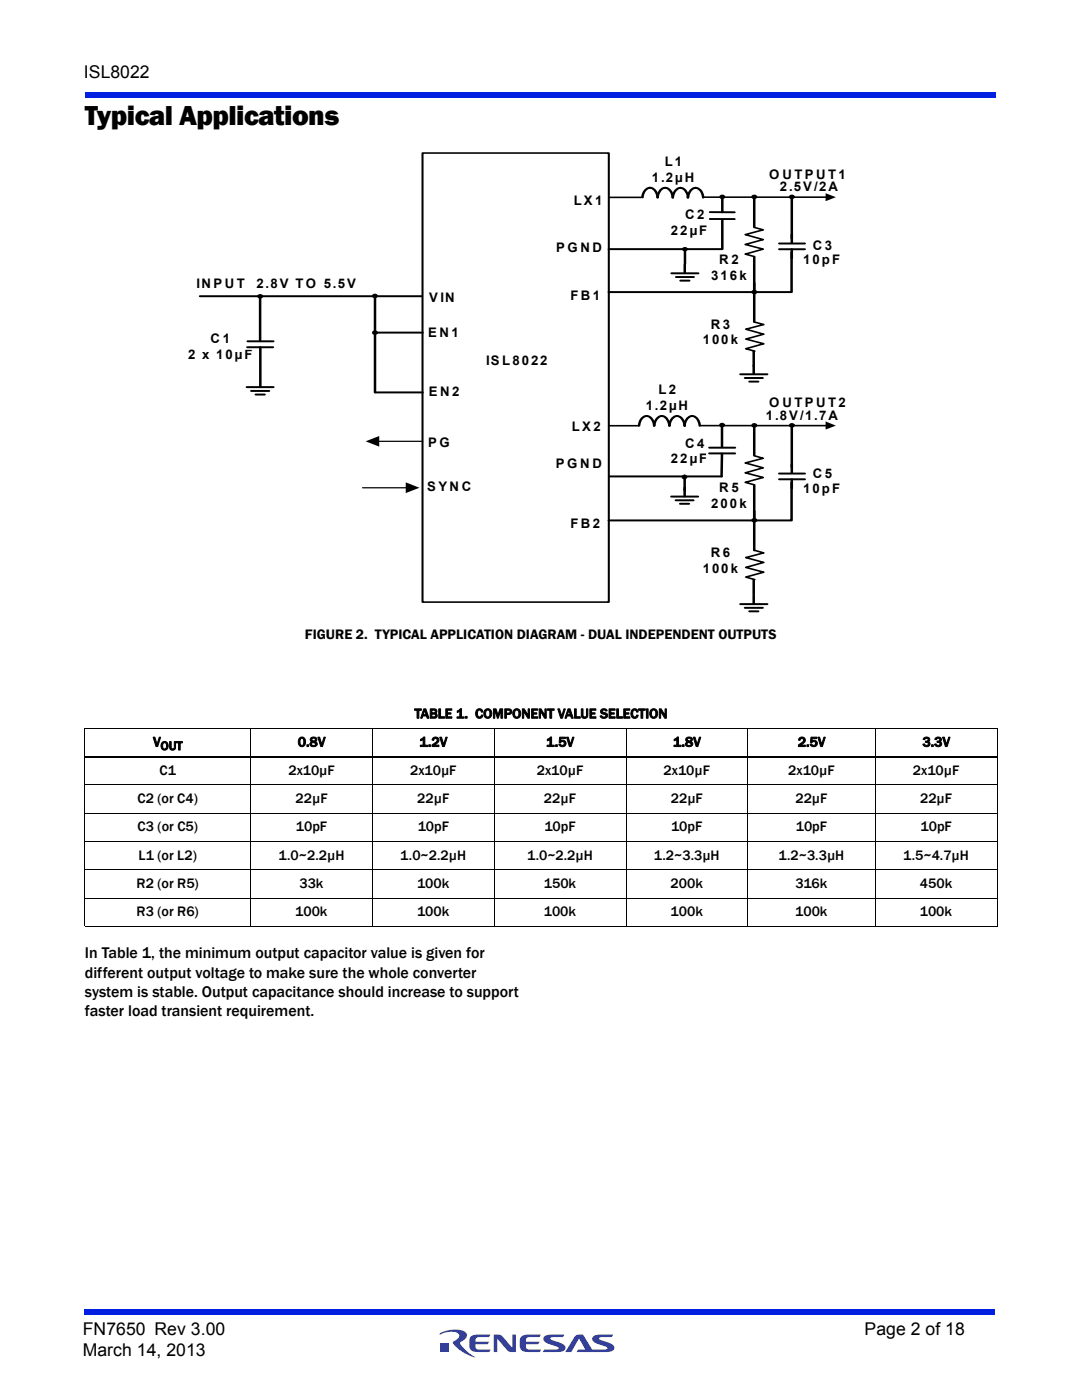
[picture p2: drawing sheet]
<svg xmlns="http://www.w3.org/2000/svg" width="216mm" height="279mm" viewBox="0 0 216 279" stroke-linecap="round" stroke-linejoin="round" font-family="sans-serif">
<g fill="#333f99">
<path d="M98.5 266.3h.7a1.2 1.2 0 0 1 1.1 .5l1.9 2.2v-2.7h.7v3.5h-.7a1.04 1.04 0 0 1-1-.4l-2-2.2v2.6h-.7z"/>
<path d="M93.9 266.8l.8-.4 3.2-.1-.3 .5-2.3 .1a.7 .7 0 0 0-.4 .9h2.7l-.4 .5h-2.3v.4l.2 .5 .2 .1h2.6l-.3 .5h-2.3a1.36 1.36 0 0 1-1.7-1.2l.1-1.5z"/>
<path d="M104 266.8l.8-.4 3.1-.1-.3 .5-2.3 .1a.7 .7 0 0 0-.3 .9h2.7l-.4 .5h-2.3v.4l.1 .5 .3 .1h2.6l-.3 .5h-2.3a1.36 1.36 0 0 1-1.7-1.2l.1-1.5z"/>
<path d="M108.6 266.7l.8-.3 3.2-.1-.3 .5-2.5 .2v.3l.6 .2a3.4 3.4 0 0 1 2.4 1.3 .85 .85 0 0 1-1 1h-3.5l.4-.5h2.1l.6-.1v-.3l-.6-.2a3.4 3.4 0 0 1-2.4-1.3l.1-.5z"/>
<path d="M114.8 266.6a1.8 1.8 0 0 1 1.5-.3l1.9 3h2.3l.7-.1v-.3l-.6-.2a3.4 3.4 0 0 1-2.4-1.3 .85 .85 0 0 1 1-1l3.2-.1-.3 .5-2.5 .2v.3l.6 .2a3.4 3.4 0 0 1 2.4 1.3 .85 .85 0 0 1-1 1h-6.5l.3-.4 1.4-.1-1.2-2.1-1.6 2.6h-1.2z"/>
<path d="M88 268h1.6v1.7h-1.6z"/>
<path d="M87.8 266.1a5.6 5.6 0 0 1 5.1-.2 1.19 1.19 0 0 1-.8 1.8l-.3 .3a6.8 6.8 0 0 0 3 2.9 7.1 7.1 0 0 1-4.4-3l.5-.4a.81 .81 0 0 0 .7-.8 .81 .81 0 0 0-.6-.8 5.3 5.3 0 0 0-3.3 .4z"/>
</g>
<g fill="#001fe0">
<path d="M16.9 261.3h181.7v1h-181.7z"/>
<path d="M16.9 18.4h181.7v1h-181.7z"/>
</g>
<path d="M18.9 28.5h178.1v105.6h-178.1z" fill="#fff"/>
<path d="M121.7 39.4h6.3M138.8 39.3h26.2" fill="none" stroke="#000" stroke-width=".36"/>
<path d="M164.7 38.6l2.1 .7-2.1 .9z" fill="#000"/>
<path d="M84.3 30.5h37.2v89.7h-37.2z" fill="#fff"/>
<path d="M84.3 30.5h37.2v89.7h-37.2zM141.7 42.4h4.9M141.7 43.7h4.9M150.5 45.4l1.8 .5-3.6 .9 3.6 1-3.6 1 3.6 .9-3.6 1 1.8 .5M150.6 64.3l1.8 .5-3.6 .9 3.6 1-3.6 1 3.6 .9-3.6 1 1.8 .5M121.7 85h6.3M138.8 84.9h26.2M150.5 91l1.8 .5-3.6 .9 3.6 1-3.6 1 3.6 .9-3.6 1 1.8 .5M150.6 109.8l1.8 .5-3.6 1 3.6 .9-3.6 1 3.6 1-3.6 1 1.8 .5" fill="none" stroke="#000" stroke-width=".36"/>
<g fill="none" stroke="#000" stroke-width=".44">
<path d="M143.9 39.1a.3 .3 0 0 1 .4-.1 .3 .3 0 0 1 .1 .5h-.5zM144.1 39.4v3M150.5 39.4v5.9M158 39.4v8.2M39.9 59.1h44.2M51.6 59l.3-.1 .4 .2-.4 .3-.3-.2zM74.8 58.9v19.4h9.5M144.1 43.8v5.9h-22.6M150.3 58.1h.5v.3l-.5 .1-.1-.1zM150.5 51.2v13.1M158 49v9.3h-36.5M49.3 77.3h5.2"/>
<path d="M50.1 78h3.6M51 78.7h1.8M74.8 66.4h9.5M147.7 74.7h5.4M148.7 75.4h3.5M149.5 76.2h1.8M150.4 70.1v4.6M134 99.1h5.3M134.9 99.8h3.4M136.6 97.3v1.8M143.8 84.7l.3-.1 .3 .2-.3 .3-.3-.2zM150.2 84.8l.3-.2 .3 .1v.3l-.5 .1z"/>
<path d="M150.5 85v5.9M150.5 96.8v13M158 94.6v9.3h-36.5M158 85v8.2M135.7 100.5h1.8M150.2 103.7l.3-.1 .3 .2-.3 .3-.3-.2zM150.4 115.7v2.9M150.4 118.8v1.7M147.7 120.6h5.4M148.7 121.3h3.5M149.5 122h1.8"/>
<circle cx="150.5" cy="39.3" r=".29"/>
<circle cx="158" cy="39.3" r=".31"/>
<circle cx="74.8" cy="59.1" r=".31"/>
<circle cx="136.7" cy="49.8" r=".3"/>
<circle cx="136.6" cy="95.2" r=".29"/>
<circle cx="158" cy="84.9" r=".31"/>
</g>
<path d="M72.4 97.3h8.9M75.3 88.1h9" fill="none" stroke="#000" stroke-width=".28"/>
<g fill="#000">
<path d="M73 88.1l2.7-1.1v2.1zM81 96.3l2.7 1-2.7 1.1zM164.7 84.1l2.1 .8-2.1 .8z"/>
<path d="M143.9 39.1a.3 .3 0 0 1 .4-.1 .3 .3 0 0 1 .1 .5h-.5z" fill-rule="evenodd"/>
<path d="M51.6 59l.3-.1h.3a.31 .31 0 0 1-.2 .5 .31 .31 0 0 1-.4-.2z" fill-rule="evenodd"/>
<path d="M150.3 58.1h.4l.1 .3-.5 .1-.1-.1z" fill-rule="evenodd"/>
<path d="M150.2 84.8a.38 .38 0 0 1 .6 0l-.1 .3h-.2l-.3-.1z" fill-rule="evenodd"/>
<path d="M150.2 103.7a.32 .32 0 0 1 .4-.1 .32 .32 0 0 1 .1 .4h-.4z" fill-rule="evenodd"/>
<circle cx="150.5" cy="39.3" r=".29"/>
<circle cx="158" cy="39.3" r=".31"/>
<circle cx="74.8" cy="59.1" r=".31"/>
<circle cx="136.7" cy="49.8" r=".3"/>
<circle cx="136.6" cy="95.2" r=".29"/>
<circle cx="144.1" cy="84.8" r=".29"/>
<circle cx="158" cy="84.9" r=".31"/>
</g>
<path d="M155.1 94.3h5.9v1.7h-5.9z" fill="#fff"/>
<path d="M155.1 94.3h5.9v1.7h-5.9z" fill="none" stroke="#fff" stroke-width=".44"/>
<path d="M155.5 95.7h5.1M155.5 94.5h5.1M158 92.7v1.6M158 95.7v1.8" fill="none" stroke="#000" stroke-width=".44"/>
<path d="M155.1 48.4h5.9v1.6h-5.9z" fill="#fff"/>
<path d="M155.1 48.4h5.9v1.6h-5.9z" fill="none" stroke="#fff" stroke-width=".44"/>
<path d="M134 54.5h5.3M134.9 55.3h3.5M135.8 56h1.7M136.6 52.8v1.7M155.5 49.7h5.1M155.5 48.6h5.1M158 46.8v1.6M158 49.7v1.8" fill="none" stroke="#000" stroke-width=".44"/>
<path d="M128.1 37.3h12.3v2.3h-12.3z" fill="#fff"/>
<path d="M128.2 39.4a1.72 1.72 0 0 1 1.8-1.9 2.03 2.03 0 0 1 1.2 1.9M138.8 37.5a1.83 1.83 0 0 1 1.5 1.9M138.8 37.5a1.9 1.9 0 0 0-1.5 1.9 1.72 1.72 0 0 0-1.8-1.9 2.18 2.18 0 0 0-1.3 1.9 1.77 1.77 0 0 0-1.7-1.9 2.06 2.06 0 0 0-1.3 1.9M136.7 49.7v3M136.6 94.9v3" fill="none" stroke="#000" stroke-width=".44"/>
<path d="M127.4 82.8h12.4v2.3h-12.4z" fill="#fff"/>
<g fill="none" stroke="#000" stroke-width=".44">
<path d="M129 83a1.9 1.9 0 0 1 1.5 2l.2-.8a1.76 1.76 0 0 1 1.4-1.2M129 83a1.85 1.85 0 0 0-1.5 2M132 83a1.85 1.85 0 0 1 1.6 2M138.1 83a1.89 1.89 0 0 1 1.5 2M138.1 83a1.84 1.84 0 0 0-1.5 2 1.81 1.81 0 0 0-1.8-1.9 2.08 2.08 0 0 0-1.2 1.9"/>
<circle cx="74.8" cy="66.4" r=".31"/>
</g>
<circle cx="74.8" cy="66.4" r=".31" fill="#000"/>
<path d="M49 67.9h5.9v1.7h-5.9z" fill="#fff"/>
<path d="M49 67.9h5.9v1.7h-5.9z" fill="none" stroke="#fff" stroke-width=".44"/>
<path d="M51.9 59.1v8.8M49.4 69.3h5.1M49.4 68.1h5.1M51.9 69.3v8M121.6 95.1h22.4" fill="none" stroke="#000" stroke-width=".44"/>
<path d="M141.1 89.1h6v1.7h-6z" fill="#fff"/>
<path d="M141.1 89.1h6v1.7h-6z" fill="none" stroke="#fff" stroke-width=".44"/>
<path d="M141.5 90.5h5.1M141.5 89.3h5.1M144.1 90.5l-.1 4.6M144.1 85.1v4" fill="none" stroke="#000" stroke-width=".44"/>
<path d="M138.2 39.3h1.9v.9h-1.9z" fill="#fff"/>
<g fill="none" stroke="#000" stroke-width=".2">
<path d="M16.8 145.4h33.1M16.9 156.6h182.2M16.9 151.2v33.6M16.9 145.4v5.4M50 145.3v39.7M50.1 145.4h149M74.3 145.3v39.7M98.6 145.3v39.7M124.9 145.3v39.7M149.2 145.3v39.7M174.7 145.3v39.7M199 145.4v39.4"/>
<path d="M16.9 162.3h182.2M16.9 167.9h182.2M16.9 173.6h182.2M16.9 179.2h182.2M16.9 184.9h182.2"/>
</g>
<path d="M16.8 151h182.3" fill="none" stroke="#000" stroke-width=".36"/>
<text font-size="5.6" x="16.9" y="24.9">Typical Applications</text>
<g font-size="3.5">
<text x="16.7" y="15.6">ISL8022</text>
<text x="16.5" y="266.5">FN7650 Rev 3.00</text>
<text x="172.5" y="266.5">Page 2 of 18</text>
<text x="16.5" y="270.7">March 14, 2013</text>
</g>
<g font-size="3.2">
<text x="16.9" y="191.2">In Table 1, the minimum output capacitor value is given for</text>
<text x="16.9" y="195.1">different output voltage to make sure the whole converter</text>
<text x="16.9" y="199">system is stable. Output capacitance should increase to support</text>
<text x="16.9" y="202.9">faster load transient requirement.</text>
</g>
<g font-size="2.8">
<text x="60.9" y="127.5">FIGURE 2. TYPICAL APPLICATION DIAGRAM - DUAL INDEPENDENT OUTPUTS</text>
<text x="82.7" y="143.3">TABLE 1. COMPONENT VALUE SELECTION</text>
<text x="30.5" y="149">V</text>
<text x="59.4" y="149">0.8V</text>
<text x="83.7" y="149">1.2V</text>
<text x="109" y="149">1.5V</text>
<text x="134.3" y="149">1.8V</text>
<text x="159.2" y="149">2.5V</text>
<text x="184.1" y="149">3.3V</text>
<text x="31.8" y="154.6">C1</text>
<text x="57.6" y="154.6">2x10µF</text>
<text x="81.8" y="154.6">2x10µF</text>
<text x="107.1" y="154.6">2x10µF</text>
<text x="132.4" y="154.6">2x10µF</text>
<text x="157.3" y="154.6">2x10µF</text>
<text x="182.2" y="154.6">2x10µF</text>
<text x="27.5" y="160.3">C2 (or C4)</text>
<text x="59" y="160.3">22µF</text>
<text x="83.3" y="160.3">22µF</text>
<text x="108.5" y="160.3">22µF</text>
<text x="133.9" y="160.3">22µF</text>
<text x="158.7" y="160.3">22µF</text>
<text x="183.6" y="160.3">22µF</text>
<text x="27.5" y="165.9">C3 (or C5)</text>
<text x="59" y="165.9">10pF</text>
<text x="83.3" y="165.9">10pF</text>
<text x="108.6" y="165.9">10pF</text>
<text x="133.9" y="165.9">10pF</text>
<text x="158.8" y="165.9">10pF</text>
<text x="183.7" y="165.9">10pF</text>
<text x="27.7" y="171.6">L1 (or L2)</text>
<text x="55.6" y="171.6">1.0~2.2µH</text>
<text x="79.9" y="171.6">1.0~2.2µH</text>
<text x="105.2" y="171.6">1.0~2.2µH</text>
<text x="130.5" y="171.6">1.2~3.3µH</text>
<text x="155.3" y="171.6">1.2~3.3µH</text>
<text x="180.2" y="171.6">1.5~4.7µH</text>
<text x="27.3" y="177.2">R2 (or R5)</text>
<text x="59.7" y="177.2">33k</text>
<text x="83.2" y="177.2">100k</text>
<text x="108.5" y="177.2">150k</text>
<text x="133.8" y="177.2">200k</text>
<text x="158.7" y="177.2">316k</text>
<text x="183.6" y="177.2">450k</text>
<text x="27.3" y="182.9">R3 (or R6)</text>
<text x="58.9" y="182.9">100k</text>
<text x="83.2" y="182.9">100k</text>
<text x="108.5" y="182.9">100k</text>
<text x="133.8" y="182.9">100k</text>
<text x="158.7" y="182.9">100k</text>
<text x="183.6" y="182.9">100k</text>
</g>
<g font-size="2.6">
<text x="132.7" y="33.2">L1</text>
<text x="153.5" y="35.7">O U TP U T 1</text>
<text x="114.5" y="40.9">LX 1</text>
<text x="130.1" y="36.3">1.2µH</text>
<text x="155.6" y="38.2">2.5V /2A</text>
<text x="133.9" y="46.9">22µF</text>
<text x="136.7" y="43.8">C 2</text>
<text x="111" y="50.3">P G N D</text>
<text x="143.5" y="52.7">R 2</text>
<text x="160.3" y="52.7">10pF</text>
<text x="162.2" y="49.8">C 3</text>
<text x="39.2" y="57.5">IN P U T</text>
<text x="51.2" y="57.5">2.8V TO 5.5V</text>
<text x="113.9" y="59.8">FB 1</text>
<text x="141.9" y="55.8">316k</text>
<text x="85.6" y="60.2">V IN</text>
<text x="141.8" y="65.6">R 3</text>
<text x="37.5" y="71.7">2 x 10µF</text>
<text x="42" y="68.5">C 1</text>
<text x="85.4" y="67.2">E N 1</text>
<text x="140.2" y="68.7">100k</text>
<text x="97" y="72.9">IS L8022</text>
<text x="85.6" y="79.1">E N 2</text>
<text x="128.8" y="81.9">1.2µH</text>
<text x="131.4" y="78.7">L2</text>
<text x="152.8" y="83.7">1.8V /1.7A</text>
<text x="153.5" y="81.2">O U TP U T 2</text>
<text x="85.4" y="89.2">P G</text>
<text x="114.1" y="86">LX 2</text>
<text x="136.7" y="89.4">C 4</text>
<text x="110.9" y="93.5">P G N D</text>
<text x="133.9" y="92.4">22µF</text>
<text x="162.2" y="95.4">C 5</text>
<text x="85.2" y="98.1">S Y N C</text>
<text x="141.9" y="101.4">200k</text>
<text x="143.5" y="98.2">R 5</text>
<text x="160.3" y="98.3">10pF</text>
<text x="113.9" y="105.4">FB 2</text>
<text x="141.8" y="111.2">R 6</text>
<text x="140.2" y="114.3">100k</text>
</g>
<text font-size="2.5" x="32" y="149.7">OUT</text>
</svg>
